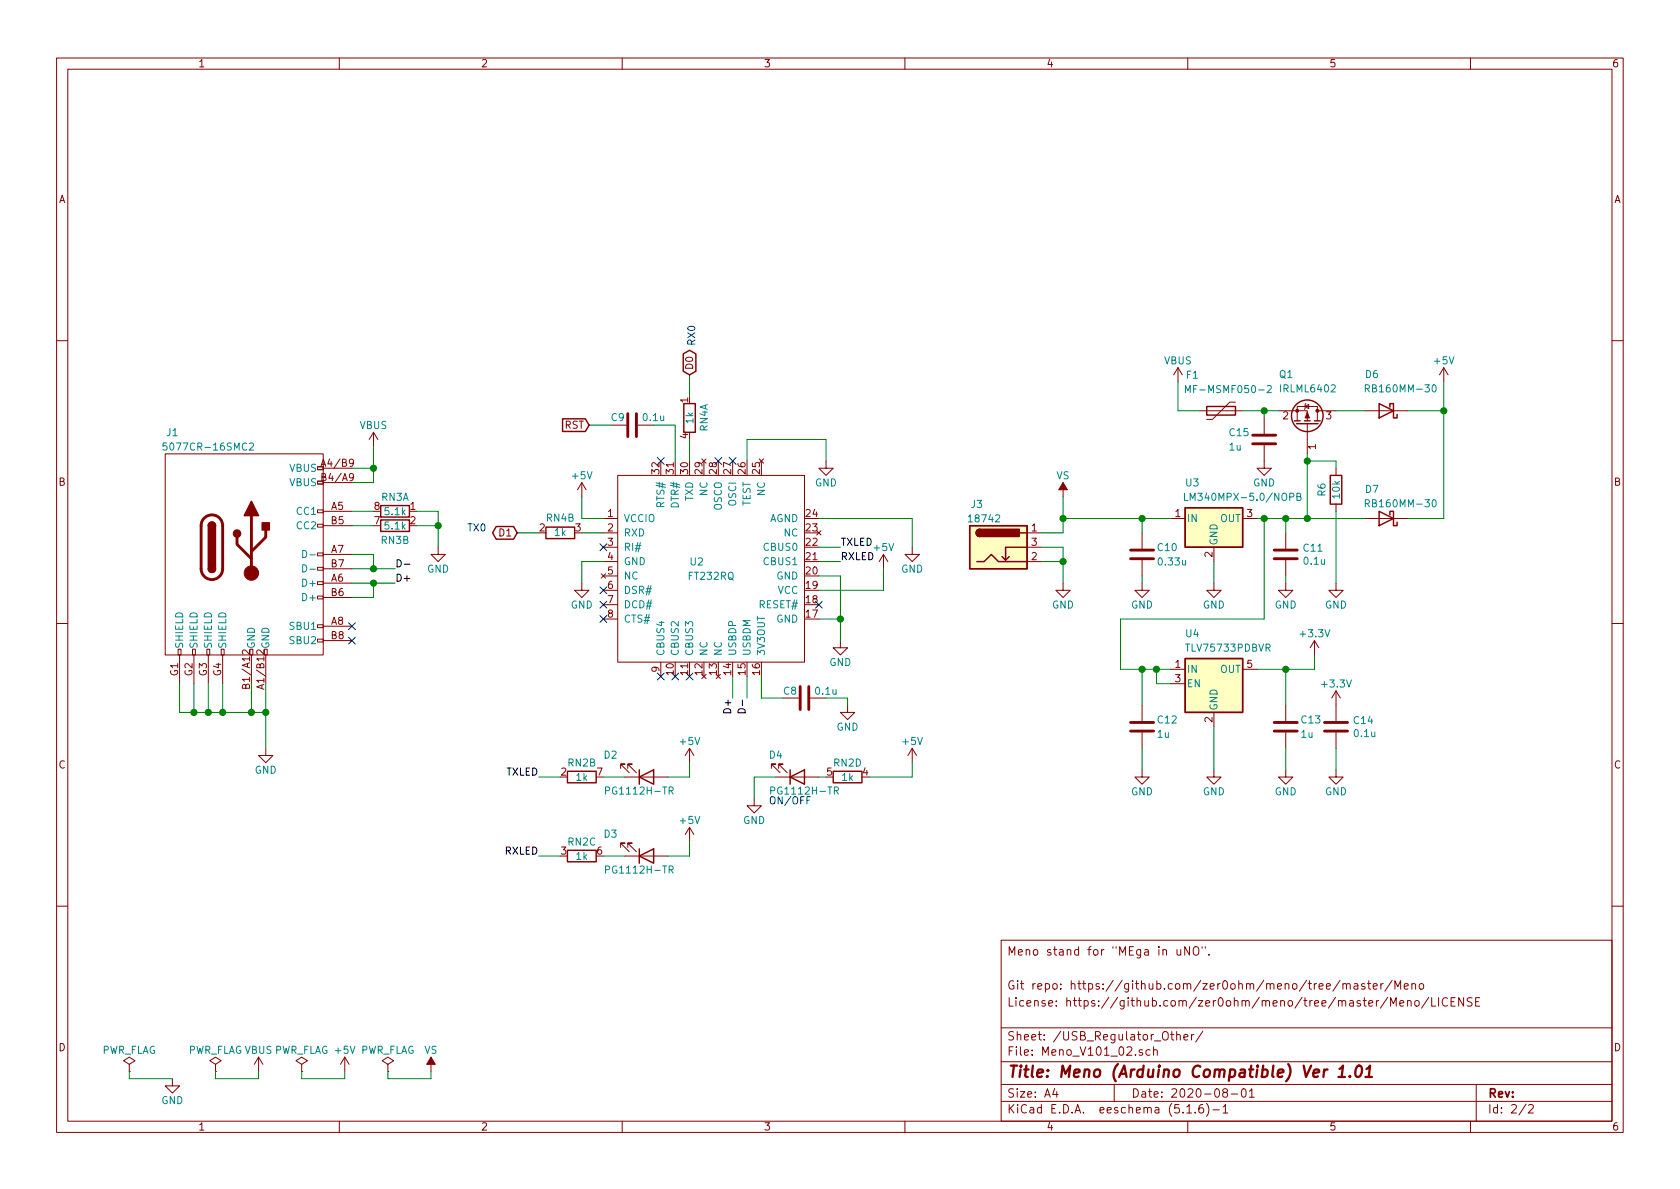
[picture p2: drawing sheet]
EESchema Schematic File Version 4
EELAYER 30 0
EELAYER END
$Descr A4 11693 8268
encoding utf-8
Sheet 2 2
Title "Meno (Arduino Compatible) Ver 1.01"
Date "2020-08-01"
Rev ""
Comp ""
Comment1 "License: https://github.com/zer0ohm/meno/tree/master/Meno/LICENSE"
Comment2 "Git repo: https://github.com/zer0ohm/meno/tree/master/Meno"
Comment3 ""
Comment4 "Meno stand for \"MEga in uNO\"."
$EndDescr
Wire Wire Line
	4250 2950 4100 2950
Text GLabel 4100 2950 0    50   Input ~ 0
RST
$Comp
L power:GND #PWR?
U 1 1
P 1850 5200
AR Path="/5F8EB6AD" Ref="#PWR?"  Part="1" 
AR Path="/5F895677/5F8EB6AD" Ref="#PWR?"  Part="1" 
AR Path="/5E4DC0FD/5F8EB6AD" Ref="#PWR?"  Part="1" 
AR Path="/5E4DD525/5F8EB6AD" Ref="#PWR024"  Part="1" 
F 0 "#PWR024" H 1850 4950 50  0001 C CNN
F 1 "GND" H 1850 5050 50  0000 C CNN
F 2 "" H 1850 5200 50  0001 C CNN
F 3 "" H 1850 5200 50  0001 C CNN
	1    1850 5200
	1    0    0    -1  
$EndComp
$Comp
L power:GND #PWR?
U 1 1
P 8450 4050
AR Path="/5F8EB6D4" Ref="#PWR?"  Part="1" 
AR Path="/5F895677/5F8EB6D4" Ref="#PWR?"  Part="1" 
AR Path="/5E4DC0FD/5F8EB6D4" Ref="#PWR?"  Part="1" 
AR Path="/5E4DD525/5F8EB6D4" Ref="#PWR041"  Part="1" 
F 0 "#PWR041" H 8450 3800 50  0001 C CNN
F 1 "GND" H 8450 3900 50  0000 C CNN
F 2 "" H 8450 4050 50  0001 C CNN
F 3 "" H 8450 4050 50  0001 C CNN
	1    8450 4050
	1    0    0    -1  
$EndComp
$Comp
L power:+5V #PWR?
U 1 1
P 10050 2650
AR Path="/5F8EB6DA" Ref="#PWR?"  Part="1" 
AR Path="/5F895677/5F8EB6DA" Ref="#PWR?"  Part="1" 
AR Path="/5E4DC0FD/5F8EB6DA" Ref="#PWR?"  Part="1" 
AR Path="/5E4DD525/5F8EB6DA" Ref="#PWR050"  Part="1" 
F 0 "#PWR050" H 10050 2500 50  0001 C CNN
F 1 "+5V" H 10050 2800 50  0000 C CNN
F 2 "" H 10050 2650 50  0001 C CNN
F 3 "" H 10050 2650 50  0001 C CNN
	1    10050 2650
	1    0    0    -1  
$EndComp
$Comp
L R_Array_Unit:R_Array_Unit4 R?
U 2 1
P 4050 5400
AR Path="/5F8EB6E4" Ref="R?"  Part="1" 
AR Path="/5F895677/5F8EB6E4" Ref="R?"  Part="1" 
AR Path="/5E4DC0FD/5F8EB6E4" Ref="R?"  Part="1" 
AR Path="/5E4DD525/5F8EB6E4" Ref="RN2"  Part="2" 
F 0 "RN2" V 3950 5400 50  0000 C CNN
F 1 "1k" V 4050 5400 50  0000 C CNN
F 2 "Resistor_SMD:R_Array_Convex_4x0612" V 3980 5400 50  0001 C CNN
F 3 "https://www.ctscorp.com/wp-content/uploads/74x.pdf" H 4050 5400 50  0001 C CNN
	2    4050 5400
	0    -1   1    0   
$EndComp
$Comp
L R_Array_Unit:R_Array_Unit4 R?
U 3 1
P 4050 5950
AR Path="/5F8EB6EA" Ref="R?"  Part="1" 
AR Path="/5F895677/5F8EB6EA" Ref="R?"  Part="1" 
AR Path="/5E4DC0FD/5F8EB6EA" Ref="R?"  Part="1" 
AR Path="/5E4DD525/5F8EB6EA" Ref="RN2"  Part="3" 
F 0 "RN2" V 3950 5950 50  0000 C CNN
F 1 "1k" V 4050 5950 50  0000 C CNN
F 2 "Resistor_SMD:R_Array_Convex_4x0612" V 3980 5950 50  0001 C CNN
F 3 "https://www.ctscorp.com/wp-content/uploads/74x.pdf" H 4050 5950 50  0001 C CNN
	3    4050 5950
	0    -1   1    0   
$EndComp
Wire Wire Line
	4200 5400 4350 5400
$Comp
L Device:C C?
U 1 1
P 8950 3850
AR Path="/5F8EB725" Ref="C?"  Part="1" 
AR Path="/5F895677/5F8EB725" Ref="C?"  Part="1" 
AR Path="/5E4DC0FD/5F8EB725" Ref="C?"  Part="1" 
AR Path="/5E4DD525/5F8EB725" Ref="C11"  Part="1" 
F 0 "C11" H 9065 3896 50  0000 L CNN
F 1 "0.1u" H 9065 3805 50  0000 L CNN
F 2 "Capacitor_SMD:C_0603_1608Metric" H 8988 3700 50  0001 C CNN
F 3 "http://akizukidenshi.com/download/ds/murata/grm219f11h104za01.pdf" H 8950 3850 50  0001 C CNN
	1    8950 3850
	1    0    0    -1  
$EndComp
$Comp
L power:GND #PWR?
U 1 1
P 8950 4050
AR Path="/5F8EB72B" Ref="#PWR?"  Part="1" 
AR Path="/5F895677/5F8EB72B" Ref="#PWR?"  Part="1" 
AR Path="/5E4DC0FD/5F8EB72B" Ref="#PWR?"  Part="1" 
AR Path="/5E4DD525/5F8EB72B" Ref="#PWR044"  Part="1" 
F 0 "#PWR044" H 8950 3800 50  0001 C CNN
F 1 "GND" H 8950 3900 50  0000 C CNN
F 2 "" H 8950 4050 50  0001 C CNN
F 3 "" H 8950 4050 50  0001 C CNN
	1    8950 4050
	1    0    0    -1  
$EndComp
$Comp
L Device:C C?
U 1 1
P 7950 3850
AR Path="/5F8EB731" Ref="C?"  Part="1" 
AR Path="/5F895677/5F8EB731" Ref="C?"  Part="1" 
AR Path="/5E4DC0FD/5F8EB731" Ref="C?"  Part="1" 
AR Path="/5E4DD525/5F8EB731" Ref="C10"  Part="1" 
F 0 "C10" H 8050 3900 50  0000 L CNN
F 1 "0.33u" H 8050 3800 50  0000 L CNN
F 2 "Capacitor_SMD:C_0603_1608Metric" H 7988 3700 50  0001 C CNN
F 3 "https://psearch.jp.murata.com/capacitor/product/GCM21BR71H224KA37%23.html" H 7950 3850 50  0001 C CNN
	1    7950 3850
	1    0    0    -1  
$EndComp
$Comp
L power:GND #PWR?
U 1 1
P 7950 4050
AR Path="/5F8EB737" Ref="#PWR?"  Part="1" 
AR Path="/5F895677/5F8EB737" Ref="#PWR?"  Part="1" 
AR Path="/5E4DC0FD/5F8EB737" Ref="#PWR?"  Part="1" 
AR Path="/5E4DD525/5F8EB737" Ref="#PWR038"  Part="1" 
F 0 "#PWR038" H 7950 3800 50  0001 C CNN
F 1 "GND" H 7950 3900 50  0000 C CNN
F 2 "" H 7950 4050 50  0001 C CNN
F 3 "" H 7950 4050 50  0001 C CNN
	1    7950 4050
	1    0    0    -1  
$EndComp
$Comp
L power:GND #PWR?
U 1 1
P 8450 5350
AR Path="/5F8EB744" Ref="#PWR?"  Part="1" 
AR Path="/5F895677/5F8EB744" Ref="#PWR?"  Part="1" 
AR Path="/5E4DC0FD/5F8EB744" Ref="#PWR?"  Part="1" 
AR Path="/5E4DD525/5F8EB744" Ref="#PWR042"  Part="1" 
F 0 "#PWR042" H 8450 5100 50  0001 C CNN
F 1 "GND" H 8450 5200 50  0000 C CNN
F 2 "" H 8450 5350 50  0001 C CNN
F 3 "" H 8450 5350 50  0001 C CNN
	1    8450 5350
	1    0    0    -1  
$EndComp
$Comp
L power:+3.3V #PWR?
U 1 1
P 9150 4550
AR Path="/5F8EB74A" Ref="#PWR?"  Part="1" 
AR Path="/5F895677/5F8EB74A" Ref="#PWR?"  Part="1" 
AR Path="/5E4DC0FD/5F8EB74A" Ref="#PWR?"  Part="1" 
AR Path="/5E4DD525/5F8EB74A" Ref="#PWR046"  Part="1" 
F 0 "#PWR046" H 9150 4400 50  0001 C CNN
F 1 "+3.3V" H 9150 4700 50  0000 C CNN
F 2 "" H 9150 4550 50  0001 C CNN
F 3 "" H 9150 4550 50  0001 C CNN
	1    9150 4550
	1    0    0    -1  
$EndComp
$Comp
L power:+3.3V #PWR?
U 1 1
P 9300 4900
AR Path="/5F8EB750" Ref="#PWR?"  Part="1" 
AR Path="/5F895677/5F8EB750" Ref="#PWR?"  Part="1" 
AR Path="/5E4DC0FD/5F8EB750" Ref="#PWR?"  Part="1" 
AR Path="/5E4DD525/5F8EB750" Ref="#PWR048"  Part="1" 
F 0 "#PWR048" H 9300 4750 50  0001 C CNN
F 1 "+3.3V" H 9300 5050 50  0000 C CNN
F 2 "" H 9300 4900 50  0001 C CNN
F 3 "" H 9300 4900 50  0001 C CNN
	1    9300 4900
	1    0    0    -1  
$EndComp
$Comp
L Device:C C?
U 1 1
P 9300 5050
AR Path="/5F8EB756" Ref="C?"  Part="1" 
AR Path="/5F895677/5F8EB756" Ref="C?"  Part="1" 
AR Path="/5E4DC0FD/5F8EB756" Ref="C?"  Part="1" 
AR Path="/5E4DD525/5F8EB756" Ref="C14"  Part="1" 
F 0 "C14" H 9415 5096 50  0000 L CNN
F 1 "0.1u" H 9415 5005 50  0000 L CNN
F 2 "Capacitor_SMD:C_0603_1608Metric" H 9338 4900 50  0001 C CNN
F 3 "http://akizukidenshi.com/download/ds/murata/grm219f11h104za01.pdf" H 9300 5050 50  0001 C CNN
	1    9300 5050
	1    0    0    -1  
$EndComp
$Comp
L power:GND #PWR?
U 1 1
P 9300 5350
AR Path="/5F8EB75C" Ref="#PWR?"  Part="1" 
AR Path="/5F895677/5F8EB75C" Ref="#PWR?"  Part="1" 
AR Path="/5E4DC0FD/5F8EB75C" Ref="#PWR?"  Part="1" 
AR Path="/5E4DD525/5F8EB75C" Ref="#PWR049"  Part="1" 
F 0 "#PWR049" H 9300 5100 50  0001 C CNN
F 1 "GND" H 9300 5200 50  0000 C CNN
F 2 "" H 9300 5350 50  0001 C CNN
F 3 "" H 9300 5350 50  0001 C CNN
	1    9300 5350
	1    0    0    -1  
$EndComp
$Comp
L Regulator_Linear:LD39015M33R U?
U 1 1
P 8450 4750
AR Path="/5F8EB762" Ref="U?"  Part="1" 
AR Path="/5F895677/5F8EB762" Ref="U?"  Part="1" 
AR Path="/5E4DC0FD/5F8EB762" Ref="U?"  Part="1" 
AR Path="/5E4DD525/5F8EB762" Ref="U4"  Part="1" 
F 0 "U4" H 8300 5100 50  0000 C CNN
F 1 "TLV75733PDBVR" H 8550 5000 50  0000 C CNN
F 2 "Package_TO_SOT_SMD:SOT-23-5" H 8750 5250 50  0001 C CNN
F 3 "https://www.ti.com/lit/ds/symlink/tlv757p.pdf" H 8750 5250 50  0001 C CNN
	1    8450 4750
	1    0    0    -1  
$EndComp
$Comp
L Device:C C?
U 1 1
P 8950 5050
AR Path="/5F8EB768" Ref="C?"  Part="1" 
AR Path="/5F895677/5F8EB768" Ref="C?"  Part="1" 
AR Path="/5E4DC0FD/5F8EB768" Ref="C?"  Part="1" 
AR Path="/5E4DD525/5F8EB768" Ref="C13"  Part="1" 
F 0 "C13" H 9050 5100 50  0000 L CNN
F 1 "1u" H 9050 5000 50  0000 L CNN
F 2 "Capacitor_SMD:C_0603_1608Metric" H 8988 4900 50  0001 C CNN
F 3 "https://psearch.jp.murata.com/capacitor/product/GRM21BC72A105KE01%23.html" H 8950 5050 50  0001 C CNN
	1    8950 5050
	1    0    0    -1  
$EndComp
$Comp
L power:GND #PWR?
U 1 1
P 8950 5350
AR Path="/5F8EB76E" Ref="#PWR?"  Part="1" 
AR Path="/5F895677/5F8EB76E" Ref="#PWR?"  Part="1" 
AR Path="/5E4DC0FD/5F8EB76E" Ref="#PWR?"  Part="1" 
AR Path="/5E4DD525/5F8EB76E" Ref="#PWR045"  Part="1" 
F 0 "#PWR045" H 8950 5100 50  0001 C CNN
F 1 "GND" H 8950 5200 50  0000 C CNN
F 2 "" H 8950 5350 50  0001 C CNN
F 3 "" H 8950 5350 50  0001 C CNN
	1    8950 5350
	1    0    0    -1  
$EndComp
Wire Wire Line
	8450 3900 8450 4050
$Comp
L Regulator_Linear:L7805 U?
U 1 1
P 8450 3600
AR Path="/5F8EB77B" Ref="U?"  Part="1" 
AR Path="/5F895677/5F8EB77B" Ref="U?"  Part="1" 
AR Path="/5E4DC0FD/5F8EB77B" Ref="U?"  Part="1" 
AR Path="/5E4DD525/5F8EB77B" Ref="U3"  Part="1" 
F 0 "U3" H 8300 3850 50  0000 C CNN
F 1 "LM340MPX-5.0/NOPB" H 8650 3750 50  0000 C CNN
F 2 "Package_TO_SOT_SMD:SOT-223-3_TabPin2" H 8750 4100 50  0001 C CNN
F 3 "https://www.ti.com/lit/ds/symlink/lm340.pdf" H 8750 4100 50  0001 C CNN
	1    8450 3600
	1    0    0    -1  
$EndComp
$Comp
L Device:C C?
U 1 1
P 7950 5050
AR Path="/5F8EB789" Ref="C?"  Part="1" 
AR Path="/5F895677/5F8EB789" Ref="C?"  Part="1" 
AR Path="/5E4DC0FD/5F8EB789" Ref="C?"  Part="1" 
AR Path="/5E4DD525/5F8EB789" Ref="C12"  Part="1" 
F 0 "C12" H 8050 5100 50  0000 L CNN
F 1 "1u" H 8050 5000 50  0000 L CNN
F 2 "Capacitor_SMD:C_0603_1608Metric" H 7988 4900 50  0001 C CNN
F 3 "https://psearch.jp.murata.com/capacitor/product/GRM21BC72A105KE01%23.html" H 7950 5050 50  0001 C CNN
	1    7950 5050
	1    0    0    -1  
$EndComp
$Comp
L power:GND #PWR?
U 1 1
P 7950 5350
AR Path="/5F8EB791" Ref="#PWR?"  Part="1" 
AR Path="/5F895677/5F8EB791" Ref="#PWR?"  Part="1" 
AR Path="/5E4DC0FD/5F8EB791" Ref="#PWR?"  Part="1" 
AR Path="/5E4DD525/5F8EB791" Ref="#PWR039"  Part="1" 
F 0 "#PWR039" H 7950 5100 50  0001 C CNN
F 1 "GND" H 7950 5200 50  0000 C CNN
F 2 "" H 7950 5350 50  0001 C CNN
F 3 "" H 7950 5350 50  0001 C CNN
	1    7950 5350
	1    0    0    -1  
$EndComp
Wire Wire Line
	7950 4650 7950 4900
Wire Wire Line
	9150 4550 9150 4650
Wire Wire Line
	8950 4650 8950 4900
$Comp
L Device:D_Schottky D?
U 1 1
P 9650 2850
AR Path="/5F8EB7A2" Ref="D?"  Part="1" 
AR Path="/5F895677/5F8EB7A2" Ref="D?"  Part="1" 
AR Path="/5E4DC0FD/5F8EB7A2" Ref="D?"  Part="1" 
AR Path="/5E4DD525/5F8EB7A2" Ref="D6"  Part="1" 
F 0 "D6" H 9750 2600 50  0000 C CNN
F 1 "RB160MM-30" H 9550 2700 50  0000 C CNN
F 2 "Diode_SMD:D_SOD-123F" H 9650 2850 50  0001 C CNN
F 3 "https://fscdn.rohm.com/jp/products/databook/datasheet/discrete/diode/schottky_barrier/rb160mm-30tr-j.pdf" H 9650 2850 50  0001 C CNN
	1    9650 2850
	-1   0    0    1   
$EndComp
Wire Wire Line
	4350 5950 4200 5950
NoConn ~ 2450 4450
NoConn ~ 2450 4350
Wire Wire Line
	2600 3650 2450 3650
Wire Wire Line
	2600 3550 2450 3550
Wire Wire Line
	2450 4050 2600 4050
Wire Wire Line
	2600 4150 2600 4050
Wire Wire Line
	2450 4150 2600 4150
Connection ~ 2600 3950
Wire Wire Line
	2450 3950 2600 3950
Wire Wire Line
	2600 3850 2600 3950
Wire Wire Line
	2450 3850 2600 3850
$Comp
L Device:Polyfuse F?
U 1 1
P 8500 2850
AR Path="/5F8EB83D" Ref="F?"  Part="1" 
AR Path="/5F895677/5F8EB83D" Ref="F?"  Part="1" 
AR Path="/5E4DC0FD/5F8EB83D" Ref="F?"  Part="1" 
AR Path="/5E4DD525/5F8EB83D" Ref="F1"  Part="1" 
F 0 "F1" V 8250 2650 50  0000 C CNN
F 1 "MF-MSMF050-2" V 8350 2900 50  0000 C CNN
F 2 "Fuse:Fuse_1812_4532Metric" H 8550 2650 50  0001 L CNN
F 3 "https://www.bourns.com/docs/Product-Datasheets/mfmsmf.pdf" H 8500 2850 50  0001 C CNN
	1    8500 2850
	0    1    1    0   
$EndComp
$Comp
L power:GND #PWR?
U 1 1
P 7400 4050
AR Path="/5F8EB6CE" Ref="#PWR?"  Part="1" 
AR Path="/5F895677/5F8EB6CE" Ref="#PWR?"  Part="1" 
AR Path="/5E4DC0FD/5F8EB6CE" Ref="#PWR?"  Part="1" 
AR Path="/5E4DD525/5F8EB6CE" Ref="#PWR037"  Part="1" 
F 0 "#PWR037" H 7400 3800 50  0001 C CNN
F 1 "GND" H 7400 3900 50  0000 C CNN
F 2 "" H 7400 4050 50  0001 C CNN
F 3 "" H 7400 4050 50  0001 C CNN
	1    7400 4050
	1    0    0    -1  
$EndComp
Wire Wire Line
	2900 3550 3050 3550
Wire Wire Line
	2900 3650 3050 3650
Connection ~ 2600 4050
Wire Wire Line
	2600 4050 2750 4050
Wire Wire Line
	2600 3950 2750 3950
Wire Wire Line
	3050 3650 3050 3550
Wire Wire Line
	8750 3600 8800 3600
$Comp
L power:PWR_FLAG #FLG0101
U 1 1
P 900 7450
F 0 "#FLG0101" H 900 7525 50  0001 C CNN
F 1 "PWR_FLAG" H 900 7600 50  0000 C CNN
F 2 "" H 900 7450 50  0001 C CNN
F 3 "~" H 900 7450 50  0001 C CNN
	1    900  7450
	1    0    0    -1  
$EndComp
$Comp
L Device:Q_PMOS_GSD Q1
U 1 1
P 9100 2950
F 0 "Q1" V 9450 2750 50  0000 L CNN
F 1 "IRLML6402" V 9350 2750 50  0000 L CNN
F 2 "Package_TO_SOT_SMD:SOT-23" H 9300 3050 50  0001 C CNN
F 3 "https://www.infineon.com/dgdl/irlml6402pbf.pdf?fileId=5546d462533600a401535668d5c2263c" H 9100 2950 50  0001 C CNN
	1    9100 2950
	0    1    -1   0   
$EndComp
$Comp
L power:VBUS #PWR0102
U 1 1
P 8200 2650
F 0 "#PWR0102" H 8200 2500 50  0001 C CNN
F 1 "VBUS" H 8200 2800 50  0000 C CNN
F 2 "" H 8200 2650 50  0001 C CNN
F 3 "" H 8200 2650 50  0001 C CNN
	1    8200 2650
	1    0    0    -1  
$EndComp
$Comp
L power:GND #PWR?
U 1 1
P 3050 3800
AR Path="/5E4F1A3E" Ref="#PWR?"  Part="1" 
AR Path="/5F895677/5E4F1A3E" Ref="#PWR?"  Part="1" 
AR Path="/5E4DC0FD/5E4F1A3E" Ref="#PWR?"  Part="1" 
AR Path="/5E4DD525/5E4F1A3E" Ref="#PWR026"  Part="1" 
F 0 "#PWR026" H 3050 3550 50  0001 C CNN
F 1 "GND" H 3050 3650 50  0000 C CNN
F 2 "" H 3050 3800 50  0001 C CNN
F 3 "" H 3050 3800 50  0001 C CNN
	1    3050 3800
	1    0    0    -1  
$EndComp
Wire Wire Line
	8800 3600 8800 4300
Connection ~ 8800 3600
$Comp
L Device:D_Schottky D?
U 1 1
P 9650 3600
AR Path="/5E59194F" Ref="D?"  Part="1" 
AR Path="/5F895677/5E59194F" Ref="D?"  Part="1" 
AR Path="/5E4DC0FD/5E59194F" Ref="D?"  Part="1" 
AR Path="/5E4DD525/5E59194F" Ref="D7"  Part="1" 
F 0 "D7" H 9750 3400 50  0000 C CNN
F 1 "RB160MM-30" H 9550 3500 50  0000 C CNN
F 2 "Diode_SMD:D_SOD-123F" H 9650 3600 50  0001 C CNN
F 3 "https://fscdn.rohm.com/jp/products/databook/datasheet/discrete/diode/schottky_barrier/rb160mm-30tr-j.pdf" H 9650 3600 50  0001 C CNN
	1    9650 3600
	-1   0    0    1   
$EndComp
Connection ~ 9100 3600
$Comp
L power:GND #PWR0103
U 1 1
P 9300 4050
F 0 "#PWR0103" H 9300 3800 50  0001 C CNN
F 1 "GND" H 9300 3900 50  0000 C CNN
F 2 "" H 9300 4050 50  0001 C CNN
F 3 "" H 9300 4050 50  0001 C CNN
	1    9300 4050
	1    0    0    -1  
$EndComp
Wire Wire Line
	9100 3150 9100 3200
Connection ~ 9100 3200
Wire Wire Line
	9100 3200 9100 3600
Wire Wire Line
	9300 2850 9500 2850
Wire Wire Line
	9100 3600 9500 3600
Wire Wire Line
	9300 3200 9300 3250
Wire Wire Line
	9100 3200 9300 3200
Wire Wire Line
	9300 3550 9300 4050
Wire Wire Line
	9800 3600 10050 3600
Wire Wire Line
	10050 2650 10050 2850
Wire Wire Line
	9800 2850 10050 2850
Connection ~ 10050 2850
Wire Wire Line
	10050 2850 10050 3600
Wire Wire Line
	8200 2850 8200 2650
Connection ~ 8950 4650
Wire Wire Line
	8950 4650 9150 4650
Wire Wire Line
	8750 4650 8950 4650
Connection ~ 7950 4650
Wire Wire Line
	8350 2850 8200 2850
$Comp
L power:VS #PWR?
U 1 1
P 7400 3450
AR Path="/5F8EB6BA" Ref="#PWR?"  Part="1" 
AR Path="/5F895677/5F8EB6BA" Ref="#PWR?"  Part="1" 
AR Path="/5E4DC0FD/5F8EB6BA" Ref="#PWR?"  Part="1" 
AR Path="/5E4DD525/5F8EB6BA" Ref="#PWR036"  Part="1" 
F 0 "#PWR036" H 7200 3300 50  0001 C CNN
F 1 "VS" H 7400 3600 50  0000 C CNN
F 2 "" H 7400 3450 50  0001 C CNN
F 3 "" H 7400 3450 50  0001 C CNN
	1    7400 3450
	1    0    0    -1  
$EndComp
$Comp
L Device:LED D?
U 1 1
P 4500 5400
AR Path="/5F8EB6F5" Ref="D?"  Part="1" 
AR Path="/5F895677/5F8EB6F5" Ref="D?"  Part="1" 
AR Path="/5E4DC0FD/5F8EB6F5" Ref="D?"  Part="1" 
AR Path="/5E4DD525/5F8EB6F5" Ref="D2"  Part="1" 
F 0 "D2" H 4250 5250 50  0000 C CNN
F 1 "PG1112H-TR" H 4450 5500 50  0000 C CNN
F 2 "LED_SMD:LED_0805_2012Metric" H 4500 5400 50  0001 C CNN
F 3 "~" H 4500 5400 50  0001 C CNN
	1    4500 5400
	1    0    0    1   
$EndComp
Wire Wire Line
	4650 5950 4800 5950
Wire Wire Line
	5750 5400 5700 5400
Wire Wire Line
	5400 5400 5250 5400
$Comp
L power:GND #PWR?
U 1 1
P 5250 5550
AR Path="/5F8EB7D3" Ref="#PWR?"  Part="1" 
AR Path="/5F895677/5F8EB7D3" Ref="#PWR?"  Part="1" 
AR Path="/5E4DC0FD/5F8EB7D3" Ref="#PWR?"  Part="1" 
AR Path="/5E4DD525/5F8EB7D3" Ref="#PWR032"  Part="1" 
F 0 "#PWR032" H 5250 5300 50  0001 C CNN
F 1 "GND" H 5250 5400 50  0000 C CNN
F 2 "" H 5250 5550 50  0001 C CNN
F 3 "" H 5250 5550 50  0001 C CNN
	1    5250 5550
	-1   0    0    -1  
$EndComp
$Comp
L R_Array_Unit:R_Array_Unit4 R?
U 4 1
P 5900 5400
AR Path="/5F8EB7C6" Ref="R?"  Part="1" 
AR Path="/5F895677/5F8EB7C6" Ref="R?"  Part="1" 
AR Path="/5E4DC0FD/5F8EB7C6" Ref="R?"  Part="1" 
AR Path="/5E4DD525/5F8EB7C6" Ref="RN2"  Part="4" 
F 0 "RN2" V 5800 5400 50  0000 C CNN
F 1 "1k" V 5900 5400 50  0000 C CNN
F 2 "Resistor_SMD:R_Array_Convex_4x0612" V 5830 5400 50  0001 C CNN
F 3 "https://www.ctscorp.com/wp-content/uploads/74x.pdf" H 5900 5400 50  0001 C CNN
	4    5900 5400
	0    1    1    0   
$EndComp
Wire Wire Line
	7250 3700 7400 3700
Wire Wire Line
	7400 3900 7250 3900
Wire Wire Line
	7250 3800 7400 3800
$Comp
L Connector:Barrel_Jack_Switch J?
U 1 1
P 6950 3800
AR Path="/5F8EB6B3" Ref="J?"  Part="1" 
AR Path="/5F895677/5F8EB6B3" Ref="J?"  Part="1" 
AR Path="/5E4DC0FD/5F8EB6B3" Ref="J?"  Part="1" 
AR Path="/5E4DD525/5F8EB6B3" Ref="J3"  Part="1" 
F 0 "J3" H 6800 4100 50  0000 C CNN
F 1 "18742" H 6850 4000 50  0000 C CNN
F 2 "CUI_PJ-102A:CUI_PJ-102A" H 7000 3760 50  0001 C CNN
F 3 "https://www.cuidevices.com/product/resource/pj-102a.pdf" H 7000 3760 50  0001 C CNN
	1    6950 3800
	1    0    0    -1  
$EndComp
Wire Wire Line
	7400 3800 7400 3900
Wire Wire Line
	7400 3600 7400 3700
$Comp
L power:+5V #PWR?
U 1 1
P 4800 5850
AR Path="/5E64836B" Ref="#PWR?"  Part="1" 
AR Path="/5F895677/5E64836B" Ref="#PWR?"  Part="1" 
AR Path="/5E4DC0FD/5E64836B" Ref="#PWR?"  Part="1" 
AR Path="/5E4DD525/5E64836B" Ref="#PWR033"  Part="1" 
F 0 "#PWR033" H 4800 5700 50  0001 C CNN
F 1 "+5V" H 4800 6000 50  0000 C CNN
F 2 "" H 4800 5850 50  0001 C CNN
F 3 "" H 4800 5850 50  0001 C CNN
	1    4800 5850
	1    0    0    -1  
$EndComp
$Comp
L power:+5V #PWR?
U 1 1
P 6350 5300
AR Path="/5E64EE68" Ref="#PWR?"  Part="1" 
AR Path="/5F895677/5E64EE68" Ref="#PWR?"  Part="1" 
AR Path="/5E4DC0FD/5E64EE68" Ref="#PWR?"  Part="1" 
AR Path="/5E4DD525/5E64EE68" Ref="#PWR035"  Part="1" 
F 0 "#PWR035" H 6350 5150 50  0001 C CNN
F 1 "+5V" H 6350 5450 50  0000 C CNN
F 2 "" H 6350 5300 50  0001 C CNN
F 3 "" H 6350 5300 50  0001 C CNN
	1    6350 5300
	1    0    0    -1  
$EndComp
Wire Wire Line
	8800 2850 8900 2850
Wire Wire Line
	8650 2850 8800 2850
Connection ~ 8800 2850
Wire Wire Line
	8800 2900 8800 2850
$Comp
L Device:LED D?
U 1 1
P 5550 5400
AR Path="/5F8EB7CD" Ref="D?"  Part="1" 
AR Path="/5F895677/5F8EB7CD" Ref="D?"  Part="1" 
AR Path="/5E4DC0FD/5F8EB7CD" Ref="D?"  Part="1" 
AR Path="/5E4DD525/5F8EB7CD" Ref="D4"  Part="1" 
F 0 "D4" H 5400 5250 50  0000 C CNN
F 1 "PG1112H-TR" H 5600 5500 50  0000 C CNN
F 2 "LED_SMD:LED_0805_2012Metric" H 5550 5400 50  0001 C CNN
F 3 "~" H 5550 5400 50  0001 C CNN
	1    5550 5400
	1    0    0    1   
$EndComp
$Comp
L Device:C C?
U 1 1
P 8800 3050
AR Path="/5F8EB7A8" Ref="C?"  Part="1" 
AR Path="/5F895677/5F8EB7A8" Ref="C?"  Part="1" 
AR Path="/5E4DC0FD/5F8EB7A8" Ref="C?"  Part="1" 
AR Path="/5E4DD525/5F8EB7A8" Ref="C15"  Part="1" 
F 0 "C15" H 8550 3100 50  0000 L CNN
F 1 "1u" H 8550 3000 50  0000 L CNN
F 2 "Capacitor_SMD:C_0603_1608Metric" H 8838 2900 50  0001 C CNN
F 3 "https://psearch.jp.murata.com/capacitor/product/GRM21BC72A105KE01%23.html" H 8800 3050 50  0001 C CNN
	1    8800 3050
	1    0    0    -1  
$EndComp
$Comp
L Meno_V101_02-rescue:5077CR-16SMC2-BK-TR-5077CR-16SMC2-BK-TR-Meno_01-rescue J?
U 1 1
P 1850 4550
AR Path="/5F8EB830" Ref="J?"  Part="1" 
AR Path="/5F895677/5F8EB830" Ref="J?"  Part="1" 
AR Path="/5E4DC0FD/5F8EB830" Ref="J?"  Part="1" 
AR Path="/5E4DD525/5F8EB830" Ref="J1"  Part="1" 
F 0 "J1" H 1200 6100 50  0000 C CNN
F 1 "5077CR-16SMC2" H 1450 6000 50  0000 C CNN
F 2 "5077CR-16SMC2-BK-TR:GCT_USB4105-GF-A" H 2000 4550 50  0001 C CNN
F 3 "https://www.usb.org/sites/default/files/documents/usb_type-c.zip" H 2000 4550 50  0001 C CNN
	1    1850 4550
	1    0    0    -1  
$EndComp
Wire Wire Line
	7950 4650 8050 4650
$Comp
L Device:R R6
U 1 1
P 9300 3400
F 0 "R6" V 9200 3400 50  0000 C CNN
F 1 "10k" V 9300 3400 50  0000 C CNN
F 2 "Resistor_SMD:R_0603_1608Metric" V 9230 3400 50  0001 C CNN
F 3 "https://www.koaglobal.com/-/media/Files/KOA_Global/product/commonpdf/rk73b.pdf" H 9300 3400 50  0001 C CNN
	1    9300 3400
	1    0    0    -1  
$EndComp
Wire Wire Line
	2450 3350 2600 3350
Wire Wire Line
	2600 3350 2600 3250
Wire Wire Line
	2450 3250 2600 3250
$Comp
L power:VBUS #PWR0104
U 1 1
P 2600 3100
F 0 "#PWR0104" H 2600 2950 50  0001 C CNN
F 1 "VBUS" H 2600 3250 50  0000 C CNN
F 2 "" H 2600 3100 50  0001 C CNN
F 3 "" H 2600 3100 50  0001 C CNN
	1    2600 3100
	1    0    0    -1  
$EndComp
Wire Wire Line
	1750 4950 1850 4950
Wire Wire Line
	1850 4750 1850 4950
Wire Wire Line
	1750 4750 1750 4950
Wire Wire Line
	1550 4950 1750 4950
Connection ~ 1750 4950
Wire Wire Line
	1550 4750 1550 4950
Wire Wire Line
	1550 4950 1450 4950
Connection ~ 1550 4950
Wire Wire Line
	1450 4750 1450 4950
Wire Wire Line
	1450 4950 1350 4950
Connection ~ 1450 4950
Wire Wire Line
	1350 4750 1350 4950
Wire Wire Line
	1350 4950 1250 4950
Connection ~ 1350 4950
Wire Wire Line
	900  7500 900  7450
Wire Wire Line
	1250 4750 1250 4950
Wire Wire Line
	3050 3650 3050 3800
Connection ~ 3050 3650
$Comp
L power:GND #PWR0105
U 1 1
P 1200 7500
F 0 "#PWR0105" H 1200 7250 50  0001 C CNN
F 1 "GND" H 1200 7350 50  0000 C CNN
F 2 "" H 1200 7500 50  0001 C CNN
F 3 "" H 1200 7500 50  0001 C CNN
	1    1200 7500
	1    0    0    -1  
$EndComp
Wire Wire Line
	7400 3450 7400 3600
Connection ~ 7400 3600
Wire Wire Line
	7400 3900 7400 4050
Connection ~ 7400 3900
$Comp
L power:PWR_FLAG #FLG0102
U 1 1
P 1500 7450
F 0 "#FLG0102" H 1500 7525 50  0001 C CNN
F 1 "PWR_FLAG" H 1500 7600 50  0000 C CNN
F 2 "" H 1500 7450 50  0001 C CNN
F 3 "~" H 1500 7450 50  0001 C CNN
	1    1500 7450
	1    0    0    -1  
$EndComp
$Comp
L power:PWR_FLAG #FLG0103
U 1 1
P 2100 7450
F 0 "#FLG0103" H 2100 7525 50  0001 C CNN
F 1 "PWR_FLAG" H 2100 7600 50  0000 C CNN
F 2 "" H 2100 7450 50  0001 C CNN
F 3 "~" H 2100 7450 50  0001 C CNN
	1    2100 7450
	1    0    0    -1  
$EndComp
$Comp
L power:PWR_FLAG #FLG0104
U 1 1
P 2700 7450
F 0 "#FLG0104" H 2700 7525 50  0001 C CNN
F 1 "PWR_FLAG" H 2700 7600 50  0000 C CNN
F 2 "" H 2700 7450 50  0001 C CNN
F 3 "~" H 2700 7450 50  0001 C CNN
	1    2700 7450
	1    0    0    -1  
$EndComp
Wire Wire Line
	1500 7450 1500 7500
Wire Wire Line
	1500 7500 1800 7500
Wire Wire Line
	1800 7500 1800 7450
$Comp
L power:VBUS #PWR0109
U 1 1
P 1800 7450
F 0 "#PWR0109" H 1800 7300 50  0001 C CNN
F 1 "VBUS" H 1800 7600 50  0000 C CNN
F 2 "" H 1800 7450 50  0001 C CNN
F 3 "" H 1800 7450 50  0001 C CNN
	1    1800 7450
	1    0    0    -1  
$EndComp
Wire Wire Line
	900  7500 1200 7500
$Comp
L power:+5V #PWR?
U 1 1
P 2400 7450
AR Path="/5EFB1F14" Ref="#PWR?"  Part="1" 
AR Path="/5F895677/5EFB1F14" Ref="#PWR?"  Part="1" 
AR Path="/5E4DC0FD/5EFB1F14" Ref="#PWR?"  Part="1" 
AR Path="/5E4DD525/5EFB1F14" Ref="#PWR0110"  Part="1" 
F 0 "#PWR0110" H 2400 7300 50  0001 C CNN
F 1 "+5V" H 2400 7600 50  0000 C CNN
F 2 "" H 2400 7450 50  0001 C CNN
F 3 "" H 2400 7450 50  0001 C CNN
	1    2400 7450
	1    0    0    -1  
$EndComp
Wire Wire Line
	2100 7450 2100 7500
Wire Wire Line
	2100 7500 2400 7500
Wire Wire Line
	2400 7500 2400 7450
$Comp
L power:VS #PWR?
U 1 1
P 3000 7450
AR Path="/5EFC1761" Ref="#PWR?"  Part="1" 
AR Path="/5F895677/5EFC1761" Ref="#PWR?"  Part="1" 
AR Path="/5E4DC0FD/5EFC1761" Ref="#PWR?"  Part="1" 
AR Path="/5E4DD525/5EFC1761" Ref="#PWR0111"  Part="1" 
F 0 "#PWR0111" H 2800 7300 50  0001 C CNN
F 1 "VS" H 3000 7600 50  0000 C CNN
F 2 "" H 3000 7450 50  0001 C CNN
F 3 "" H 3000 7450 50  0001 C CNN
	1    3000 7450
	1    0    0    -1  
$EndComp
Wire Wire Line
	2700 7450 2700 7500
Wire Wire Line
	2700 7500 3000 7500
Wire Wire Line
	3000 7500 3000 7450
$Comp
L power:GND #PWR?
U 1 1
P 8800 3200
AR Path="/5EFCD700" Ref="#PWR?"  Part="1" 
AR Path="/5F895677/5EFCD700" Ref="#PWR?"  Part="1" 
AR Path="/5E4DC0FD/5EFCD700" Ref="#PWR?"  Part="1" 
AR Path="/5E4DD525/5EFCD700" Ref="#PWR0112"  Part="1" 
F 0 "#PWR0112" H 8800 2950 50  0001 C CNN
F 1 "GND" H 8800 3050 50  0000 C CNN
F 2 "" H 8800 3200 50  0001 C CNN
F 3 "" H 8800 3200 50  0001 C CNN
	1    8800 3200
	1    0    0    -1  
$EndComp
Wire Wire Line
	7800 4650 7950 4650
Wire Wire Line
	7800 4300 8800 4300
Wire Wire Line
	8050 4650 8050 4750
Connection ~ 8050 4650
Wire Wire Line
	8050 4750 8150 4750
Wire Wire Line
	8050 4650 8150 4650
Wire Wire Line
	7950 5350 7950 5200
Wire Wire Line
	8450 5050 8450 5350
Wire Wire Line
	8950 5200 8950 5350
Wire Wire Line
	9300 5200 9300 5350
Wire Wire Line
	6050 5400 6350 5400
Text Notes 5350 5600 0    50   ~ 0
ON/OFF
Wire Wire Line
	1850 5200 1850 4950
Connection ~ 1850 4950
Wire Wire Line
	7800 4300 7800 4650
Text GLabel 4800 2600 1    50   BiDi ~ 0
D0
Text GLabel 3600 3700 0    50   BiDi ~ 0
D1
Text Notes 4850 2250 3    50   ~ 0
RX0
Wire Wire Line
	4650 5400 4800 5400
Wire Wire Line
	5250 5400 5250 5550
$Comp
L R_Array_Unit:R_Array_Unit4 RN?
U 1 1
P 2750 3550
AR Path="/5F134C83" Ref="RN?"  Part="1" 
AR Path="/5F895677/5F134C83" Ref="RN?"  Part="1" 
AR Path="/5E4DC0FD/5F134C83" Ref="RN?"  Part="1" 
AR Path="/5E4DD525/5F134C83" Ref="RN3"  Part="1" 
F 0 "RN3" V 2650 3550 50  0000 C CNN
F 1 "5.1k" V 2750 3550 50  0000 C CNN
F 2 "Resistor_SMD:R_Array_Convex_4x0612" V 2680 3550 50  0001 C CNN
F 3 "https://www.ctscorp.com/wp-content/uploads/74x.pdf" H 2750 3550 50  0001 C CNN
	1    2750 3550
	0    1    1    0   
$EndComp
$Comp
L R_Array_Unit:R_Array_Unit4 RN?
U 2 1
P 2750 3650
AR Path="/5F13529B" Ref="RN?"  Part="1" 
AR Path="/5F895677/5F13529B" Ref="RN?"  Part="1" 
AR Path="/5E4DC0FD/5F13529B" Ref="RN?"  Part="1" 
AR Path="/5E4DD525/5F13529B" Ref="RN3"  Part="2" 
F 0 "RN3" V 2850 3650 50  0000 C CNN
F 1 "5.1k" V 2750 3650 50  0000 C CNN
F 2 "Resistor_SMD:R_Array_Convex_4x0612" V 2680 3650 50  0001 C CNN
F 3 "https://www.ctscorp.com/wp-content/uploads/74x.pdf" H 2750 3650 50  0001 C CNN
	2    2750 3650
	0    1    1    0   
$EndComp
$Comp
L power:GND #PWR?
U 1 1
P 5900 4900
AR Path="/5F8EB6A0" Ref="#PWR?"  Part="1" 
AR Path="/5F895677/5F8EB6A0" Ref="#PWR?"  Part="1" 
AR Path="/5E4DC0FD/5F8EB6A0" Ref="#PWR?"  Part="1" 
AR Path="/5E4DD525/5F8EB6A0" Ref="#PWR027"  Part="1" 
F 0 "#PWR027" H 5900 4650 50  0001 C CNN
F 1 "GND" H 5900 4750 50  0000 C CNN
F 2 "" H 5900 4900 50  0001 C CNN
F 3 "" H 5900 4900 50  0001 C CNN
	1    5900 4900
	1    0    0    -1  
$EndComp
Wire Wire Line
	4800 5400 4800 5300
Wire Wire Line
	3750 5400 3900 5400
$Comp
L power:+5V #PWR0116
U 1 1
P 4800 5300
F 0 "#PWR0116" H 4800 5150 50  0001 C CNN
F 1 "+5V" H 4800 5450 50  0000 C CNN
F 2 "" H 4800 5300 50  0001 C CNN
F 3 "" H 4800 5300 50  0001 C CNN
	1    4800 5300
	1    0    0    -1  
$EndComp
Text Label 3750 5400 2    50   ~ 0
TXLED
Wire Wire Line
	3900 5950 3750 5950
Text Label 3750 5950 2    50   ~ 0
RXLED
Wire Wire Line
	4800 5850 4800 5950
$Comp
L Device:LED D?
U 1 1
P 4500 5950
AR Path="/5F8EB6FC" Ref="D?"  Part="1" 
AR Path="/5F895677/5F8EB6FC" Ref="D?"  Part="1" 
AR Path="/5E4DC0FD/5F8EB6FC" Ref="D?"  Part="1" 
AR Path="/5E4DD525/5F8EB6FC" Ref="D3"  Part="1" 
F 0 "D3" H 4250 5800 50  0000 C CNN
F 1 "PG1112H-TR" H 4450 6050 50  0000 C CNN
F 2 "LED_SMD:LED_0805_2012Metric" H 4500 5950 50  0001 C CNN
F 3 "~" H 4500 5950 50  0001 C CNN
	1    4500 5950
	1    0    0    1   
$EndComp
$Comp
L R_Array_Unit:R_Array_Unit2 RN?
U 2 1
P 3900 3700
AR Path="/5F29B5ED" Ref="RN?"  Part="1" 
AR Path="/5F895677/5F29B5ED" Ref="RN?"  Part="1" 
AR Path="/5E4DC0FD/5F29B5ED" Ref="RN?"  Part="1" 
AR Path="/5E4DD525/5F29B5ED" Ref="RN4"  Part="2" 
F 0 "RN4" V 4000 3700 50  0000 C CNN
F 1 "1k" V 3900 3700 50  0000 C CNN
F 2 "Resistor_SMD:R_Array_Convex_2x0606" V 3830 3700 50  0001 C CNN
F 3 "https://www.ctscorp.com/wp-content/uploads/74x.pdf" H 3900 3700 50  0001 C CNN
	2    3900 3700
	0    -1   -1   0   
$EndComp
$Comp
L R_Array_Unit:R_Array_Unit2 RN?
U 1 1
P 4800 2900
AR Path="/5F2A0B71" Ref="RN?"  Part="1" 
AR Path="/5F895677/5F2A0B71" Ref="RN?"  Part="1" 
AR Path="/5E4DC0FD/5F2A0B71" Ref="RN?"  Part="1" 
AR Path="/5E4DD525/5F2A0B71" Ref="RN4"  Part="1" 
F 0 "RN4" V 4900 2900 50  0000 C CNN
F 1 "1k" V 4800 2900 50  0000 C CNN
F 2 "Resistor_SMD:R_Array_Convex_2x0606" V 4730 2900 50  0001 C CNN
F 3 "https://www.ctscorp.com/wp-content/uploads/74x.pdf" H 4800 2900 50  0001 C CNN
	1    4800 2900
	1    0    0    -1  
$EndComp
Wire Wire Line
	4800 2600 4800 2750
Wire Wire Line
	3750 3700 3600 3700
Wire Wire Line
	6350 5300 6350 5400
Text Label 2750 3950 0    50   ~ 0
D-
Text Label 2750 4050 0    50   ~ 0
D+
Wire Wire Line
	7400 3600 7950 3600
Wire Wire Line
	8800 3600 8950 3600
Wire Wire Line
	8950 4000 8950 4050
Wire Wire Line
	7950 4000 7950 4050
Wire Wire Line
	7950 3700 7950 3600
Connection ~ 7950 3600
Wire Wire Line
	7950 3600 8150 3600
Wire Wire Line
	8950 3700 8950 3600
Connection ~ 8950 3600
Wire Wire Line
	8950 3600 9100 3600
NoConn ~ 5700 4200
NoConn ~ 4800 4700
NoConn ~ 4700 4700
NoConn ~ 4600 4700
NoConn ~ 4200 4300
NoConn ~ 4200 4200
NoConn ~ 4200 4100
NoConn ~ 4200 3800
NoConn ~ 4600 3200
NoConn ~ 5100 3200
NoConn ~ 5000 3200
Wire Wire Line
	5700 4300 5850 4300
Wire Wire Line
	5850 4300 5850 4450
Wire Wire Line
	5700 4000 5850 4000
Wire Wire Line
	5850 4000 5850 4300
Connection ~ 5850 4300
$Comp
L power:GND #PWR0113
U 1 1
P 5850 4450
F 0 "#PWR0113" H 5850 4200 50  0001 C CNN
F 1 "GND" H 5850 4300 50  0000 C CNN
F 2 "" H 5850 4450 50  0001 C CNN
F 3 "" H 5850 4450 50  0001 C CNN
	1    5850 4450
	1    0    0    -1  
$EndComp
Wire Wire Line
	5700 4100 6150 4100
$Comp
L power:+5V #PWR0115
U 1 1
P 4050 3450
F 0 "#PWR0115" H 4050 3300 50  0001 C CNN
F 1 "+5V" H 4050 3600 50  0000 C CNN
F 2 "" H 4050 3450 50  0001 C CNN
F 3 "" H 4050 3450 50  0001 C CNN
	1    4050 3450
	1    0    0    -1  
$EndComp
Wire Wire Line
	4200 3600 4050 3600
Wire Wire Line
	4050 3600 4050 3450
Wire Wire Line
	4200 3700 4050 3700
Wire Wire Line
	4200 3900 4050 3900
Wire Wire Line
	4050 3900 4050 4050
Wire Wire Line
	5700 3900 5850 3900
Wire Wire Line
	5850 3800 5700 3800
Wire Wire Line
	5200 3200 5200 3050
Text Label 5850 3800 0    50   ~ 0
TXLED
Text Label 5850 3900 0    50   ~ 0
RXLED
Wire Wire Line
	4800 3200 4800 3050
Wire Wire Line
	5100 4700 5100 4850
Wire Wire Line
	5200 4700 5200 4850
Wire Wire Line
	5300 4850 5300 4700
$Comp
L Device:C C?
U 1 1
P 4400 2950
AR Path="/5F8EB690" Ref="C?"  Part="1" 
AR Path="/5F895677/5F8EB690" Ref="C?"  Part="1" 
AR Path="/5E4DC0FD/5F8EB690" Ref="C?"  Part="1" 
AR Path="/5E4DD525/5F8EB690" Ref="C9"  Part="1" 
F 0 "C9" V 4450 2850 50  0000 C CNN
F 1 "0.1u" V 4450 3100 50  0000 C CNN
F 2 "Capacitor_SMD:C_0603_1608Metric" H 4438 2800 50  0001 C CNN
F 3 "http://akizukidenshi.com/download/ds/murata/grm219f11h104za01.pdf" H 4400 2950 50  0001 C CNN
	1    4400 2950
	0    1    -1   0   
$EndComp
Wire Wire Line
	4700 2950 4550 2950
Wire Wire Line
	4700 2950 4700 3200
$Comp
L power:GND #PWR0117
U 1 1
P 4050 4050
F 0 "#PWR0117" H 4050 3800 50  0001 C CNN
F 1 "GND" H 4050 3900 50  0000 C CNN
F 2 "" H 4050 4050 50  0001 C CNN
F 3 "" H 4050 4050 50  0001 C CNN
	1    4050 4050
	1    0    0    -1  
$EndComp
$Comp
L Device:C C?
U 1 1
P 5600 4850
AR Path="/5EF562DD" Ref="C?"  Part="1" 
AR Path="/5F895677/5EF562DD" Ref="C?"  Part="1" 
AR Path="/5E4DC0FD/5EF562DD" Ref="C?"  Part="1" 
AR Path="/5E4DD525/5EF562DD" Ref="C8"  Part="1" 
F 0 "C8" V 5550 4750 50  0000 C CNN
F 1 "0.1u" V 5550 5000 50  0000 C CNN
F 2 "Capacitor_SMD:C_0603_1608Metric" H 5638 4700 50  0001 C CNN
F 3 "http://akizukidenshi.com/download/ds/murata/grm219f11h104za01.pdf" H 5600 4850 50  0001 C CNN
	1    5600 4850
	0    1    1    0   
$EndComp
Wire Wire Line
	5450 4850 5300 4850
Wire Wire Line
	5750 4850 5900 4850
Wire Wire Line
	5900 4850 5900 4900
Text Label 5200 4850 3    50   ~ 0
D-
Text Label 5100 4850 3    50   ~ 0
D+
$Comp
L power:GND #PWR0118
U 1 1
P 6350 3800
F 0 "#PWR0118" H 6350 3550 50  0001 C CNN
F 1 "GND" H 6350 3650 50  0000 C CNN
F 2 "" H 6350 3800 50  0001 C CNN
F 3 "" H 6350 3800 50  0001 C CNN
	1    6350 3800
	1    0    0    -1  
$EndComp
Wire Wire Line
	6350 3600 6350 3800
$Comp
L power:GND #PWR0119
U 1 1
P 5750 3200
F 0 "#PWR0119" H 5750 2950 50  0001 C CNN
F 1 "GND" H 5750 3050 50  0000 C CNN
F 2 "" H 5750 3200 50  0001 C CNN
F 3 "" H 5750 3200 50  0001 C CNN
	1    5750 3200
	1    0    0    -1  
$EndComp
Wire Wire Line
	5750 3200 5750 3050
Wire Wire Line
	5200 3050 5750 3050
Text Notes 3250 3700 0    50   ~ 0
TX0
$Comp
L FT232RQ:FT232RQ U2
U 1 1
P 4200 3200
F 0 "U2" H 4850 2500 50  0000 C CNN
F 1 "FT232RQ" H 4950 2400 50  0000 C CNN
F 2 "Package_DFN_QFN:QFN-32-1EP_5x5mm_P0.5mm_EP3.3x3.3mm" H 4850 3500 50  0001 C CNN
F 3 "" H 4200 3350 50  0001 C CNN
	1    4200 3200
	1    0    0    -1  
$EndComp
Wire Wire Line
	5700 3600 6350 3600
$Comp
L power:+5V #PWR0114
U 1 1
P 6150 3950
F 0 "#PWR0114" H 6150 3800 50  0001 C CNN
F 1 "+5V" H 6150 4100 50  0000 C CNN
F 2 "" H 6150 3950 50  0001 C CNN
F 3 "" H 6150 3950 50  0001 C CNN
	1    6150 3950
	1    0    0    -1  
$EndComp
Wire Wire Line
	6150 4100 6150 3950
Wire Wire Line
	2600 3250 2600 3100
Connection ~ 2600 3250
$EndSCHEMATC
